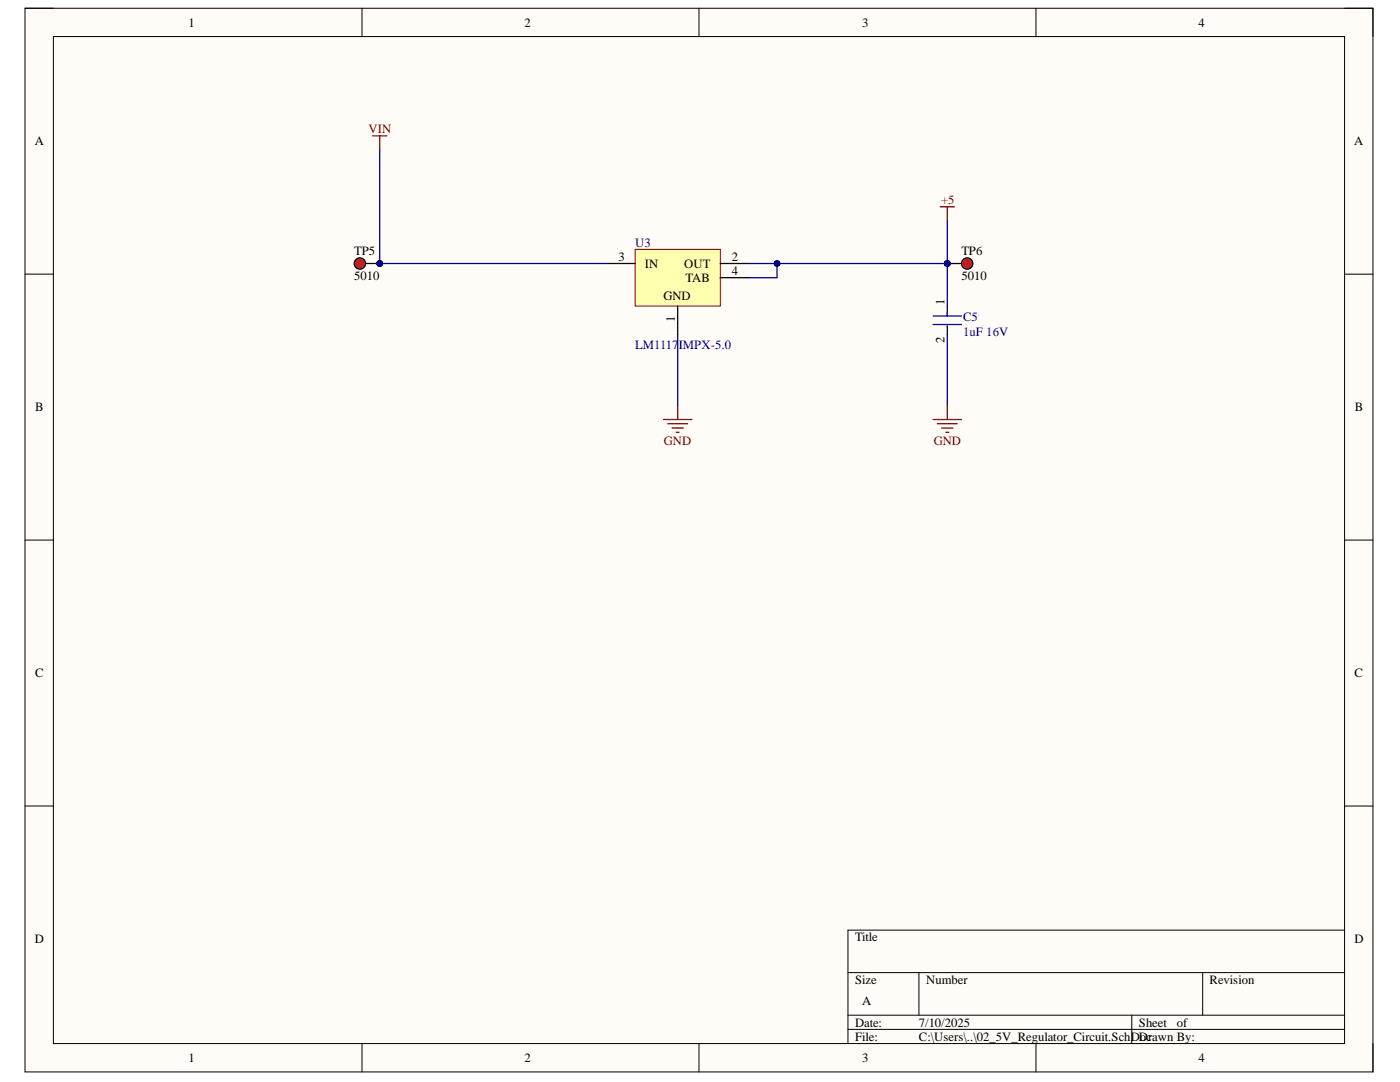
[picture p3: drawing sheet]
<svg xmlns="http://www.w3.org/2000/svg" width="279mm" height="216mm" viewBox="0 0 279 216" stroke-linecap="round" stroke-linejoin="round" font-family="sans-serif">
<path d="M5 1.6h269v212.3h-269z" fill-rule="evenodd" fill="#fffcf8"/>
<path d="M5 1.6h269v212.3h-269z" fill="none" stroke="#000" stroke-width=".2"/>
<path d="M10.7 7.3h257.6v200.9h-257.6z" fill-rule="evenodd" fill="#fffcf8"/>
<g fill="none" stroke="#000" stroke-width=".2">
<path d="M5 1.6h5.7M10.7 7.3h257.6v200.9h-257.6zM72.2 1.6v5.7M139.5 1.6v5.7M206.8 1.6v5.7M268.3 1.6h5.7v5.7M5 54.7h5.7M268.3 54.7h5.7M5 107.8h5.7M268.3 107.8h5.7M5 160.8h5.7M268.3 160.8h5.7"/>
<path d="M169.2 194.1h99.1M183.4 194.1v8.5M240 194.1v8.5M268.3 185.6h-99.1v22.6M72.2 208.2v5.7M139.5 208.2v5.7M169.2 202.6h99.1M169.2 205.4h99.1M206.8 208.2v5.7M225.9 202.6v5.6M274 208.2v5.7"/>
</g>
<path d="M126.8 49.8h16.9v11.3h-16.9z" fill-rule="evenodd" fill="#ffffb0"/>
<path d="M126.8 49.8h16.9v11.3h-16.9z" fill="none" stroke="#800000" stroke-width=".2"/>
<path d="M121.1 52.6h5.7M143.7 52.6h5.7M143.7 55.4h5.7M135.2 61.1v5.6M189.1 61.1v2M189.1 65v1.7" fill="none" stroke="#000" stroke-width=".25"/>
<g fill="none" stroke="#800000" stroke-width=".25">
<path d="M74.4 27.1h2.8M75.8 27.1v2.8M187.6 41.3h2.9M189.1 41.3v2.8M132.4 83.7h5.7M133.3 84.6h3.9M134.1 85.4h2.3M135 86.3h.5M135.2 80.9v2.8M186.2 83.7h5.7M187.1 84.6h3.9M187.9 85.4h2.3"/>
<path d="M188.8 86.3h.5M189.1 80.9v2.8"/>
</g>
<path d="M186.2 63.1h5.7M186.2 64.8h5.7M189.1 62.2v.9M189.1 65v.3" fill="none" stroke="#00f" stroke-width=".25"/>
<path d="M189.1 44.1v8.5h-39.7" fill="none" stroke="#000080" stroke-width=".25"/>
<circle cx="155.1" cy="52.6" r=".57" fill="#000080"/>
<circle cx="155.1" cy="52.6" r=".57" fill="none" stroke="#000080" stroke-width=".2"/>
<circle cx="189.1" cy="52.6" r=".57" fill="#000080"/>
<circle cx="189.1" cy="52.6" r=".57" fill="none" stroke="#000080" stroke-width=".2"/>
<path d="M155.1 52.6v2.8h-5.7" fill="none" stroke="#000080" stroke-width=".25"/>
<circle cx="155.1" cy="52.6" r=".57" fill="#000080"/>
<circle cx="155.1" cy="52.6" r=".57" fill="none" stroke="#000080" stroke-width=".2"/>
<path d="M189.1 52.6v8.5M135.2 66.7v14.2" fill="none" stroke="#000080" stroke-width=".25"/>
<circle cx="189.1" cy="52.6" r=".57" fill="#000080"/>
<circle cx="189.1" cy="52.6" r=".57" fill="none" stroke="#000080" stroke-width=".2"/>
<path d="M75.8 29.9v22.7h45.3M189.1 66.7v14.2" fill="none" stroke="#000080" stroke-width=".25"/>
<circle cx="75.8" cy="52.6" r=".57" fill="#000080"/>
<circle cx="75.8" cy="52.6" r=".57" fill="none" stroke="#000080" stroke-width=".2"/>
<circle cx="75.8" cy="52.6" r=".57" fill="#000080"/>
<circle cx="75.8" cy="52.6" r=".57" fill="none" stroke="#000080" stroke-width=".2"/>
<circle cx="71.8" cy="52.6" r="1.13" fill="#ee0e22"/>
<g fill="none" stroke="#000" stroke-width=".25">
<path d="M73 52.6h2.8"/>
<circle cx="71.8" cy="52.6" r="1.13"/>
</g>
<circle cx="75.8" cy="52.6" r=".57" fill="#000080"/>
<circle cx="75.8" cy="52.6" r=".57" fill="none" stroke="#000080" stroke-width=".2"/>
<circle cx="189.1" cy="52.6" r=".57" fill="#000080"/>
<circle cx="189.1" cy="52.6" r=".57" fill="none" stroke="#000080" stroke-width=".2"/>
<circle cx="193" cy="52.6" r="1.13" fill="#ee0e22"/>
<g fill="none" stroke="#000" stroke-width=".25">
<path d="M189.1 52.6h2.8"/>
<circle cx="193" cy="52.6" r="1.13"/>
</g>
<circle cx="189.1" cy="52.6" r=".57" fill="#000080"/>
<circle cx="189.1" cy="52.6" r=".57" fill="none" stroke="#000080" stroke-width=".2"/>
<g font-size="2.5">
<text x="37.6" y="5.3">1</text>
<text x="104.7" y="5.3">2</text>
<text x="172.1" y="5.3">3</text>
<text x="239.2" y="5.3">4</text>
<text x="6.9" y="29">A</text>
<text x="270.2" y="29">A</text>
<text x="70.7" y="50.9">TP5</text>
<text x="123.5" y="52">3</text>
<text x="128.7" y="53.4">IN</text>
<text x="136.6" y="53.4">OUT</text>
<text x="146" y="52">2</text>
<text x="191.9" y="50.9">TP6</text>
<text x="70.7" y="56">5010</text>
<text x="132.4" y="59.9">GND</text>
<text x="136.8" y="56.3">TAB</text>
<text x="146" y="54.9">4</text>
<text x="191.9" y="56">5010</text>
<text x="134.7" y="64.3" transform="rotate(-90 134.7 64.3)">1</text>
<text x="188.5" y="60.8" transform="rotate(-90 188.5 60.8)">1</text>
<text x="188.5" y="68.5" transform="rotate(-90 188.5 68.5)">2</text>
<text x="7" y="82.1">B</text>
<text x="270.4" y="82.1">B</text>
<text x="7" y="135.1">C</text>
<text x="270.3" y="135.1">C</text>
<text x="6.9" y="188.2">D</text>
<text x="170.6" y="187.9">Title</text>
<text x="270.3" y="188.2">D</text>
<text x="170.6" y="196.3">Size</text>
<text x="184.8" y="196.3">Number</text>
<text x="241.4" y="196.3">Revision</text>
<text x="172.1" y="200.6">A</text>
<text x="170.6" y="204.9">Date:</text>
<text x="170.6" y="207.6">File:</text>
<text x="183.4" y="204.9">7/10/2025</text>
<text x="183.4" y="207.6">C:\Users\..\02_5V_Regulator_Circuit.SchDDrawn By:</text>
<text x="227.3" y="204.9">Sheet</text>
<text x="227.5" y="207.6">oc</text>
<text x="234.9" y="204.9">of</text>
<text x="37.6" y="211.9">1</text>
<text x="104.7" y="211.9">2</text>
<text x="172.1" y="211.9">3</text>
<text x="239.2" y="211.9">4</text>
</g>
<g font-size="2.5" fill="#800000">
<text x="73.6" y="26.5">VIN</text>
<text x="187.8" y="40.7">+5</text>
<text x="132.5" y="88.8">GND</text>
<text x="186.4" y="88.8">GND</text>
</g>
<g font-size="2.5" fill="#000080">
<text x="126.7" y="49.2">U3</text>
<text x="192.2" y="64.1">C5</text>
<text x="126.7" y="69.6">LM1117IMPX-5.0</text>
<text x="192.2" y="67">1uF 16V</text>
</g>
</svg>
